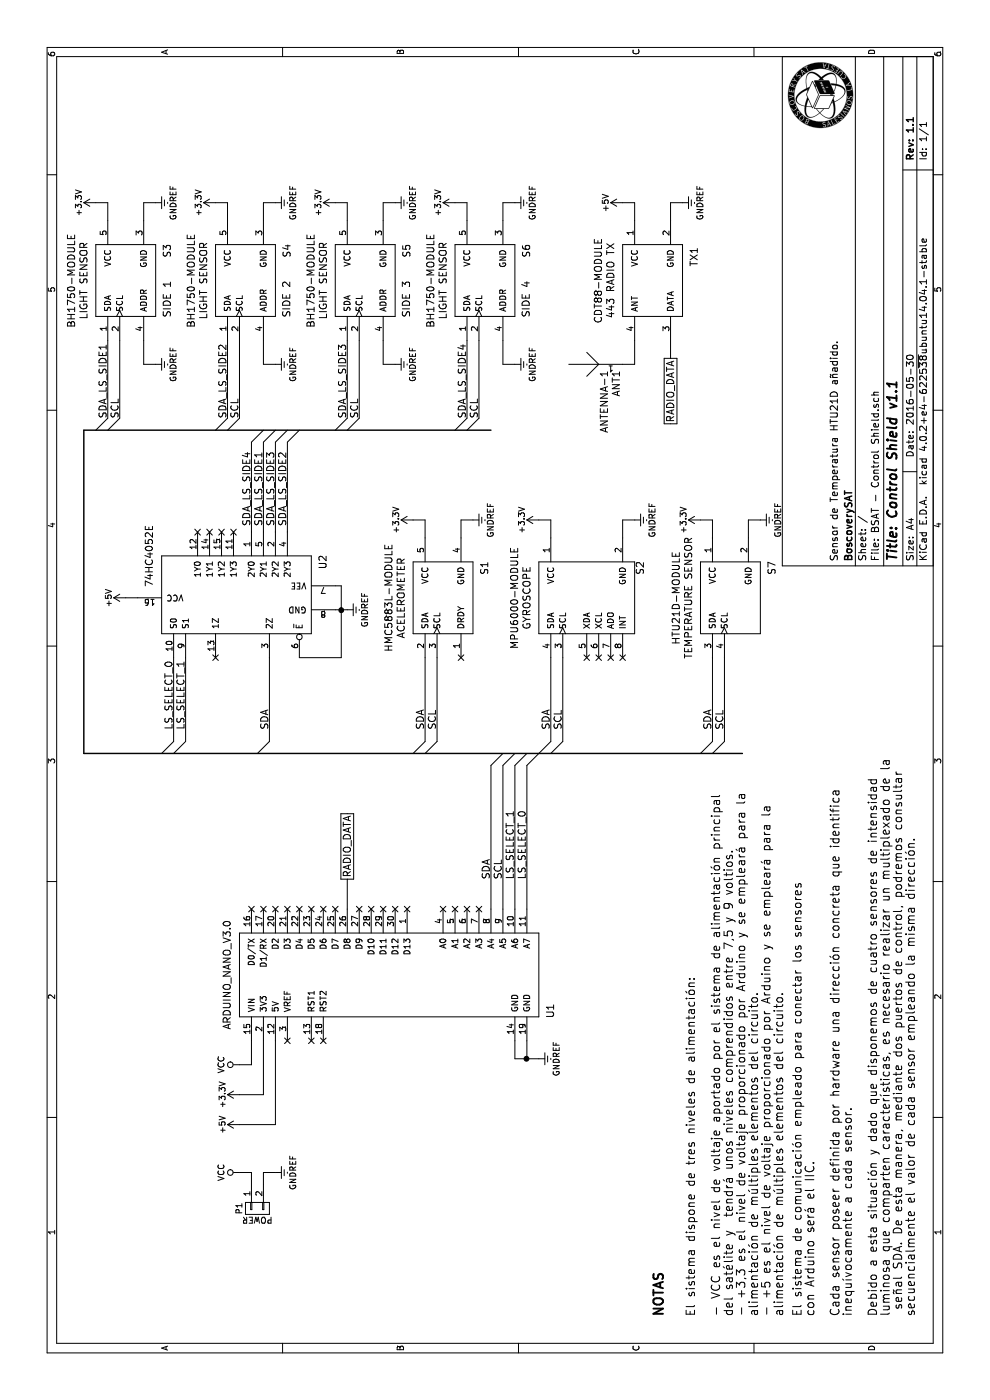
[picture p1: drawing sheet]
EESchema Schematic File Version 2
LIBS:boscoverysat
LIBS:power
LIBS:device
LIBS:transistors
LIBS:conn
LIBS:linear
LIBS:regul
LIBS:74xx
LIBS:cmos4000
LIBS:adc-dac
LIBS:memory
LIBS:xilinx
LIBS:microcontrollers
LIBS:dsp
LIBS:microchip
LIBS:analog_switches
LIBS:motorola
LIBS:texas
LIBS:intel
LIBS:audio
LIBS:interface
LIBS:digital-audio
LIBS:philips
LIBS:display
LIBS:cypress
LIBS:siliconi
LIBS:opto
LIBS:atmel
LIBS:contrib
LIBS:valves
LIBS:BSAT - Control Shield-cache
EELAYER 25 0
EELAYER END
$Descr A4 11693 8268
encoding utf-8
Sheet 1 1
Title "Control Shield v1.1"
Date "2016-05-30"
Rev "1.1"
Comp "BoscoverySAT"
Comment1 "Sensor de Temperatura HTU21D añadido."
Comment2 ""
Comment3 ""
Comment4 ""
$EndDescr
$Comp
L ARDUINO_NANO_V3.0 U1
U 1 1
P 3550 3100
F 0 "U1" H 3250 1600 60  0000 C CNN
F 1 "ARDUINO_NANO_V3.0" H 3550 4300 60  0000 C CNN
F 2 "boscoverysat:ARDUINO_NANO_V3.0" H 3000 4100 60  0001 C CNN
F 3 "" H 3000 4100 60  0000 C CNN
	1    3550 3100
	1    0    0    -1  
$EndComp
$Comp
L 74HC4052E U2
U 1 1
P 6700 2000
F 0 "U2" H 7000 1300 60  0000 C CNN
F 1 "74HC4052E" H 7050 2750 60  0000 C CNN
F 2 "Housings_DIP:DIP-16_W7.62mm_LongPads" H 6200 2350 60  0001 C CNN
F 3 "" H 6200 2350 60  0000 C CNN
	1    6700 2000
	1    0    0    -1  
$EndComp
$Comp
L HMC5883L-MODULE S1
U 1 1
P 6700 3700
F 0 "S1" H 6950 3350 60  0000 C CNN
F 1 "HMC5883L-MODULE" H 6700 4150 60  0000 C CNN
F 2 "boscoverysat:HMC5883L" H 6200 3850 60  0001 C CNN
F 3 "" H 6200 3850 60  0000 C CNN
	1    6700 3700
	1    0    0    -1  
$EndComp
$Comp
L MPU6000-MODULE S2
U 1 1
P 6700 4900
F 0 "S2" H 6950 4450 60  0000 C CNN
F 1 "MPU6000-MODULE" H 6700 5500 60  0000 C CNN
F 2 "boscoverysat:MPU-6000" H 6200 5200 60  0001 C CNN
F 3 "" H 6200 5200 60  0000 C CNN
	1    6700 4900
	1    0    0    -1  
$EndComp
$Comp
L CDT88-MODULE TX1
U 1 1
P 9350 5450
F 0 "TX1" H 9550 5100 60  0000 C CNN
F 1 "CDT88-MODULE" H 9350 5900 60  0000 C CNN
F 2 "boscoverysat:CDT-88" H 8850 5600 60  0001 C CNN
F 3 "" H 8850 5600 60  0000 C CNN
	1    9350 5450
	1    0    0    -1  
$EndComp
$Comp
L ANTENNA-1 ANT1
U 1 1
P 8650 5000
F 0 "ANT1" H 8600 4850 60  0000 R CNN
F 1 "ANTENNA-1" H 8600 4950 60  0000 R CNN
F 2 "Pin_Headers:Pin_Header_Angled_1x01" H 8650 5000 60  0001 C CNN
F 3 "" H 8650 5000 60  0000 C CNN
	1    8650 5000
	1    0    0    -1  
$EndComp
$Comp
L CONN_01X02 P1
U 1 1
P 1600 2150
F 0 "P1" H 1600 2300 50  0000 C CNN
F 1 "POWER" V 1700 2150 50  0000 C CNN
F 2 "Pin_Headers:Pin_Header_Straight_1x02" H 1600 2150 50  0001 C CNN
F 3 "" H 1600 2150 50  0000 C CNN
	1    1600 2150
	-1   0    0    -1  
$EndComp
$Comp
L VCC #PWR01
U 1 1
P 1900 2000
F 0 "#PWR01" H 1900 1850 50  0001 C CNN
F 1 "VCC" H 1900 2150 50  0000 C CNN
F 2 "" H 1900 2000 50  0000 C CNN
F 3 "" H 1900 2000 50  0000 C CNN
	1    1900 2000
	1    0    0    -1  
$EndComp
$Comp
L GNDREF #PWR02
U 1 1
P 1900 2300
F 0 "#PWR02" H 1900 2050 50  0001 C CNN
F 1 "GNDREF" H 1900 2150 50  0000 C CNN
F 2 "" H 1900 2300 50  0000 C CNN
F 3 "" H 1900 2300 50  0000 C CNN
	1    1900 2300
	1    0    0    -1  
$EndComp
$Comp
L +5V #PWR03
U 1 1
P 2300 2000
F 0 "#PWR03" H 2300 1850 50  0001 C CNN
F 1 "+5V" H 2300 2140 50  0000 C CNN
F 2 "" H 2300 2000 50  0000 C CNN
F 3 "" H 2300 2000 50  0000 C CNN
	1    2300 2000
	1    0    0    -1  
$EndComp
$Comp
L +3.3V #PWR04
U 1 1
P 2550 2000
F 0 "#PWR04" H 2550 1850 50  0001 C CNN
F 1 "+3.3V" H 2550 2140 50  0000 C CNN
F 2 "" H 2550 2000 50  0000 C CNN
F 3 "" H 2550 2000 50  0000 C CNN
	1    2550 2000
	1    0    0    -1  
$EndComp
$Comp
L VCC #PWR05
U 1 1
P 2800 2000
F 0 "#PWR05" H 2800 1850 50  0001 C CNN
F 1 "VCC" H 2800 2150 50  0000 C CNN
F 2 "" H 2800 2000 50  0000 C CNN
F 3 "" H 2800 2000 50  0000 C CNN
	1    2800 2000
	1    0    0    -1  
$EndComp
$Comp
L GNDREF #PWR06
U 1 1
P 2850 4500
F 0 "#PWR06" H 2850 4250 50  0001 C CNN
F 1 "GNDREF" H 2850 4350 50  0000 C CNN
F 2 "" H 2850 4500 50  0000 C CNN
F 3 "" H 2850 4500 50  0000 C CNN
	1    2850 4500
	1    0    0    -1  
$EndComp
$Comp
L +3.3V #PWR07
U 1 1
P 7350 4500
F 0 "#PWR07" H 7350 4350 50  0001 C CNN
F 1 "+3.3V" H 7350 4640 50  0000 C CNN
F 2 "" H 7350 4500 50  0000 C CNN
F 3 "" H 7350 4500 50  0000 C CNN
	1    7350 4500
	1    0    0    -1  
$EndComp
$Comp
L +3.3V #PWR08
U 1 1
P 7350 3450
F 0 "#PWR08" H 7350 3300 50  0001 C CNN
F 1 "+3.3V" H 7350 3590 50  0000 C CNN
F 2 "" H 7350 3450 50  0000 C CNN
F 3 "" H 7350 3450 50  0000 C CNN
	1    7350 3450
	1    0    0    -1  
$EndComp
$Comp
L +3.3V #PWR09
U 1 1
P 10000 800
F 0 "#PWR09" H 10000 650 50  0001 C CNN
F 1 "+3.3V" H 10000 940 50  0000 C CNN
F 2 "" H 10000 800 50  0000 C CNN
F 3 "" H 10000 800 50  0000 C CNN
	1    10000 800 
	1    0    0    -1  
$EndComp
$Comp
L +5V #PWR010
U 1 1
P 6700 1050
F 0 "#PWR010" H 6700 900 50  0001 C CNN
F 1 "+5V" H 6700 1190 50  0000 C CNN
F 2 "" H 6700 1050 50  0000 C CNN
F 3 "" H 6700 1050 50  0000 C CNN
	1    6700 1050
	1    0    0    -1  
$EndComp
$Comp
L GNDREF #PWR011
U 1 1
P 6600 2900
F 0 "#PWR011" H 6600 2650 50  0001 C CNN
F 1 "GNDREF" H 6600 2750 50  0000 C CNN
F 2 "" H 6600 2900 50  0000 C CNN
F 3 "" H 6600 2900 50  0000 C CNN
	1    6600 2900
	1    0    0    -1  
$EndComp
$Comp
L GNDREF #PWR012
U 1 1
P 10000 1300
F 0 "#PWR012" H 10000 1050 50  0001 C CNN
F 1 "GNDREF" H 10000 1150 50  0000 C CNN
F 2 "" H 10000 1300 50  0000 C CNN
F 3 "" H 10000 1300 50  0000 C CNN
	1    10000 1300
	1    0    0    -1  
$EndComp
$Comp
L GNDREF #PWR013
U 1 1
P 10000 5700
F 0 "#PWR013" H 10000 5450 50  0001 C CNN
F 1 "GNDREF" H 10000 5550 50  0000 C CNN
F 2 "" H 10000 5700 50  0000 C CNN
F 3 "" H 10000 5700 50  0000 C CNN
	1    10000 5700
	1    0    0    -1  
$EndComp
$Comp
L GNDREF #PWR014
U 1 1
P 7350 3950
F 0 "#PWR014" H 7350 3700 50  0001 C CNN
F 1 "GNDREF" H 7350 3800 50  0000 C CNN
F 2 "" H 7350 3950 50  0000 C CNN
F 3 "" H 7350 3950 50  0000 C CNN
	1    7350 3950
	1    0    0    -1  
$EndComp
$Comp
L GNDREF #PWR015
U 1 1
P 7350 5300
F 0 "#PWR015" H 7350 5050 50  0001 C CNN
F 1 "GNDREF" H 7350 5150 50  0000 C CNN
F 2 "" H 7350 5300 50  0000 C CNN
F 3 "" H 7350 5300 50  0000 C CNN
	1    7350 5300
	1    0    0    -1  
$EndComp
$Comp
L +5V #PWR016
U 1 1
P 10000 5200
F 0 "#PWR016" H 10000 5050 50  0001 C CNN
F 1 "+5V" H 10000 5340 50  0000 C CNN
F 2 "" H 10000 5200 50  0000 C CNN
F 3 "" H 10000 5200 50  0000 C CNN
	1    10000 5200
	1    0    0    -1  
$EndComp
NoConn ~ 3000 2400
NoConn ~ 3000 2600
NoConn ~ 3000 2700
NoConn ~ 6200 4900
NoConn ~ 6200 5000
NoConn ~ 6200 5100
NoConn ~ 6200 5200
$Comp
L GNDREF #PWR017
U 1 1
P 8650 1300
F 0 "#PWR017" H 8650 1050 50  0001 C CNN
F 1 "GNDREF" H 8650 1150 50  0000 C CNN
F 2 "" H 8650 1300 50  0000 C CNN
F 3 "" H 8650 1300 50  0000 C CNN
	1    8650 1300
	1    0    0    -1  
$EndComp
Text Notes 9045 1435 0    60   ~ 0
SIDE 1
$Comp
L +3.3V #PWR018
U 1 1
P 10000 1800
F 0 "#PWR018" H 10000 1650 50  0001 C CNN
F 1 "+3.3V" H 10000 1940 50  0000 C CNN
F 2 "" H 10000 1800 50  0000 C CNN
F 3 "" H 10000 1800 50  0000 C CNN
	1    10000 1800
	1    0    0    -1  
$EndComp
$Comp
L GNDREF #PWR019
U 1 1
P 10000 2300
F 0 "#PWR019" H 10000 2050 50  0001 C CNN
F 1 "GNDREF" H 10000 2150 50  0000 C CNN
F 2 "" H 10000 2300 50  0000 C CNN
F 3 "" H 10000 2300 50  0000 C CNN
	1    10000 2300
	1    0    0    -1  
$EndComp
$Comp
L GNDREF #PWR020
U 1 1
P 8650 2300
F 0 "#PWR020" H 8650 2050 50  0001 C CNN
F 1 "GNDREF" H 8650 2150 50  0000 C CNN
F 2 "" H 8650 2300 50  0000 C CNN
F 3 "" H 8650 2300 50  0000 C CNN
	1    8650 2300
	1    0    0    -1  
$EndComp
Text Notes 9045 2435 0    60   ~ 0
SIDE 2
$Comp
L +3.3V #PWR021
U 1 1
P 10000 2800
F 0 "#PWR021" H 10000 2650 50  0001 C CNN
F 1 "+3.3V" H 10000 2940 50  0000 C CNN
F 2 "" H 10000 2800 50  0000 C CNN
F 3 "" H 10000 2800 50  0000 C CNN
	1    10000 2800
	1    0    0    -1  
$EndComp
$Comp
L GNDREF #PWR022
U 1 1
P 10000 3300
F 0 "#PWR022" H 10000 3050 50  0001 C CNN
F 1 "GNDREF" H 10000 3150 50  0000 C CNN
F 2 "" H 10000 3300 50  0000 C CNN
F 3 "" H 10000 3300 50  0000 C CNN
	1    10000 3300
	1    0    0    -1  
$EndComp
$Comp
L GNDREF #PWR023
U 1 1
P 8650 3300
F 0 "#PWR023" H 8650 3050 50  0001 C CNN
F 1 "GNDREF" H 8650 3150 50  0000 C CNN
F 2 "" H 8650 3300 50  0000 C CNN
F 3 "" H 8650 3300 50  0000 C CNN
	1    8650 3300
	1    0    0    -1  
$EndComp
Text Notes 9045 3435 0    60   ~ 0
SIDE 3
$Comp
L +3.3V #PWR024
U 1 1
P 10000 3800
F 0 "#PWR024" H 10000 3650 50  0001 C CNN
F 1 "+3.3V" H 10000 3940 50  0000 C CNN
F 2 "" H 10000 3800 50  0000 C CNN
F 3 "" H 10000 3800 50  0000 C CNN
	1    10000 3800
	1    0    0    -1  
$EndComp
$Comp
L GNDREF #PWR025
U 1 1
P 10000 4300
F 0 "#PWR025" H 10000 4050 50  0001 C CNN
F 1 "GNDREF" H 10000 4150 50  0000 C CNN
F 2 "" H 10000 4300 50  0000 C CNN
F 3 "" H 10000 4300 50  0000 C CNN
	1    10000 4300
	1    0    0    -1  
$EndComp
$Comp
L GNDREF #PWR026
U 1 1
P 8650 4300
F 0 "#PWR026" H 8650 4050 50  0001 C CNN
F 1 "GNDREF" H 8650 4150 50  0000 C CNN
F 2 "" H 8650 4300 50  0000 C CNN
F 3 "" H 8650 4300 50  0000 C CNN
	1    8650 4300
	1    0    0    -1  
$EndComp
Text Notes 9045 4435 0    60   ~ 0
SIDE 4
Text GLabel 4350 2900 2    60   UnSpc ~ 0
RADIO_DATA
Text GLabel 8700 5600 0    60   UnSpc ~ 0
RADIO_DATA
Entry Wire Line
	8100 800  8200 900 
Entry Wire Line
	8100 900  8200 1000
Entry Wire Line
	8100 1800 8200 1900
Entry Wire Line
	8100 1900 8200 2000
Entry Wire Line
	8100 2800 8200 2900
Entry Wire Line
	8100 2900 8200 3000
Entry Wire Line
	8100 3800 8200 3900
Entry Wire Line
	8100 3900 8200 4000
Text Label 7300 2200 0    60   ~ 0
SDA_LS_SIDE1
Text Label 7300 2400 0    60   ~ 0
SDA_LS_SIDE2
Text Label 7300 2300 0    60   ~ 0
SDA_LS_SIDE3
Text Label 7300 2100 0    60   ~ 0
SDA_LS_SIDE4
Text Label 8200 900  0    60   ~ 0
SDA_LS_SIDE1
Text Label 8200 1000 0    60   ~ 0
SCL
Text Label 8200 1900 0    60   ~ 0
SDA_LS_SIDE2
Text Label 8200 2000 0    60   ~ 0
SCL
Text Label 8200 2900 0    60   ~ 0
SDA_LS_SIDE3
Text Label 8200 3000 0    60   ~ 0
SCL
Text Label 8200 3900 0    60   ~ 0
SDA_LS_SIDE4
Text Label 8200 4000 0    60   ~ 0
SCL
Entry Wire Line
	5400 1350 5500 1450
Entry Wire Line
	5400 1450 5500 1550
Entry Wire Line
	5400 3450 5500 3550
Entry Wire Line
	5400 3550 5500 3650
Entry Wire Line
	5400 4500 5500 4600
Entry Wire Line
	5400 4600 5500 4700
Entry Wire Line
	5300 4100 5400 4200
Entry Wire Line
	5300 4200 5400 4300
Text Label 4350 4400 0    60   ~ 0
LS_SELECT_0
Text Label 4350 4300 0    60   ~ 0
LS_SELECT_1
Text Label 5600 1550 0    60   ~ 0
LS_SELECT_1
Text Label 5600 1450 0    60   ~ 0
LS_SELECT_0
Text Label 4350 4100 0    60   ~ 0
SDA
Text Label 4350 4200 0    60   ~ 0
SCL
Text Label 5600 2250 0    60   ~ 0
SDA
Text Label 5600 3550 0    60   ~ 0
SDA
Text Label 5600 4600 0    60   ~ 0
SDA
Text Label 5600 4700 0    60   ~ 0
SCL
Text Label 5600 3650 0    60   ~ 0
SCL
NoConn ~ 6200 3850
NoConn ~ 4100 3800
NoConn ~ 4100 3700
NoConn ~ 4100 3400
NoConn ~ 4100 3100
NoConn ~ 4100 3000
NoConn ~ 4100 2800
NoConn ~ 4100 2700
NoConn ~ 4100 2600
NoConn ~ 4100 2500
NoConn ~ 4100 2200
NoConn ~ 4100 2100
NoConn ~ 4100 3200
NoConn ~ 4100 3300
NoConn ~ 4100 2300
NoConn ~ 4100 2400
Wire Wire Line
	2800 2000 2800 2100
Wire Wire Line
	2800 2100 3000 2100
Wire Wire Line
	2550 2000 2550 2200
Wire Wire Line
	2550 2200 3000 2200
Wire Wire Line
	2300 2000 2300 2300
Wire Wire Line
	2300 2300 3000 2300
Wire Wire Line
	3000 4400 2850 4400
Wire Wire Line
	2850 4300 2850 4500
Wire Wire Line
	1800 2100 1900 2100
Wire Wire Line
	1900 2100 1900 2000
Wire Wire Line
	1800 2200 1900 2200
Wire Wire Line
	1900 2200 1900 2300
Wire Wire Line
	6600 2800 6600 2900
Wire Wire Line
	6200 2850 6800 2850
Wire Wire Line
	6800 2850 6800 2800
Wire Wire Line
	6700 1150 6700 1050
Wire Wire Line
	9850 900  10000 900 
Wire Wire Line
	10000 900  10000 800 
Wire Wire Line
	9850 1200 10000 1200
Wire Wire Line
	10000 1200 10000 1300
Wire Wire Line
	9850 5300 10000 5300
Wire Wire Line
	10000 5300 10000 5200
Wire Wire Line
	9850 5600 10000 5600
Wire Wire Line
	10000 5600 10000 5700
Wire Wire Line
	8850 5300 8650 5300
Wire Wire Line
	8650 5300 8650 5200
Wire Wire Line
	7200 3550 7350 3550
Wire Wire Line
	7350 3550 7350 3450
Wire Wire Line
	7200 3850 7350 3850
Wire Wire Line
	7350 3850 7350 3950
Wire Wire Line
	7200 4600 7350 4600
Wire Wire Line
	7350 4600 7350 4500
Wire Wire Line
	7200 5200 7350 5200
Wire Wire Line
	7350 5200 7350 5300
Wire Wire Line
	8850 1200 8650 1200
Wire Wire Line
	8650 1200 8650 1300
Wire Wire Line
	9850 1900 10000 1900
Wire Wire Line
	10000 1900 10000 1800
Wire Wire Line
	9850 2200 10000 2200
Wire Wire Line
	10000 2200 10000 2300
Wire Wire Line
	8850 2200 8650 2200
Wire Wire Line
	8650 2200 8650 2300
Wire Wire Line
	9850 2900 10000 2900
Wire Wire Line
	10000 2900 10000 2800
Wire Wire Line
	9850 3200 10000 3200
Wire Wire Line
	10000 3200 10000 3300
Wire Wire Line
	8850 3200 8650 3200
Wire Wire Line
	8650 3200 8650 3300
Wire Wire Line
	9850 3900 10000 3900
Wire Wire Line
	10000 3900 10000 3800
Wire Wire Line
	9850 4200 10000 4200
Wire Wire Line
	10000 4200 10000 4300
Wire Wire Line
	8850 4200 8650 4200
Wire Wire Line
	8650 4200 8650 4300
Wire Wire Line
	4100 2900 4350 2900
Wire Wire Line
	8850 5600 8700 5600
Wire Bus Line
	8100 700  8100 4100
Wire Wire Line
	8200 900  8850 900 
Wire Wire Line
	8200 1000 8850 1000
Wire Wire Line
	8200 1900 8850 1900
Wire Wire Line
	8200 2000 8850 2000
Wire Wire Line
	8200 2900 8850 2900
Wire Wire Line
	8200 3000 8850 3000
Wire Wire Line
	8200 3900 8850 3900
Wire Wire Line
	8200 4000 8850 4000
Wire Wire Line
	6200 2500 6200 2850
Connection ~ 6600 2850
Wire Bus Line
	5400 700  5400 6200
Wire Wire Line
	5500 1450 6200 1450
Wire Wire Line
	5500 1550 6200 1550
Wire Wire Line
	5500 3550 6200 3550
Wire Wire Line
	5500 3650 6200 3650
Wire Wire Line
	4100 4100 5300 4100
Wire Wire Line
	4100 4200 5300 4200
Wire Wire Line
	5500 4600 6200 4600
Wire Wire Line
	5500 4700 6200 4700
Wire Wire Line
	3000 4300 2850 4300
Connection ~ 2850 4400
Wire Bus Line
	5400 700  8100 700 
Entry Wire Line
	5300 4300 5400 4400
Entry Wire Line
	5300 4400 5400 4500
Wire Wire Line
	5300 4300 4100 4300
Wire Wire Line
	5300 4400 4100 4400
NoConn ~ 4100 3900
NoConn ~ 4100 4000
Entry Wire Line
	5400 2150 5500 2250
Entry Wire Line
	8000 2100 8100 2200
Entry Wire Line
	8000 2200 8100 2300
Entry Wire Line
	8000 2300 8100 2400
Entry Wire Line
	8000 2400 8100 2500
Wire Wire Line
	7250 2100 8000 2100
Wire Wire Line
	7250 2200 8000 2200
Wire Wire Line
	7250 2300 8000 2300
Wire Wire Line
	7250 2400 8000 2400
Wire Wire Line
	6200 2250 5500 2250
$Comp
L BH1750-MODULE S3
U 1 1
P 9350 1050
F 0 "S3" H 9600 700 60  0000 C CNN
F 1 "BH1750-MODULE" H 9350 1500 60  0000 C CNN
F 2 "boscoverysat:BH1750-MODULE" H 8850 1200 60  0001 C CNN
F 3 "" H 8850 1200 60  0000 C CNN
	1    9350 1050
	1    0    0    -1  
$EndComp
$Comp
L BH1750-MODULE S4
U 1 1
P 9350 2050
F 0 "S4" H 9600 1700 60  0000 C CNN
F 1 "BH1750-MODULE" H 9350 2500 60  0000 C CNN
F 2 "boscoverysat:BH1750-MODULE" H 8850 2200 60  0001 C CNN
F 3 "" H 8850 2200 60  0000 C CNN
	1    9350 2050
	1    0    0    -1  
$EndComp
$Comp
L BH1750-MODULE S5
U 1 1
P 9350 3050
F 0 "S5" H 9600 2700 60  0000 C CNN
F 1 "BH1750-MODULE" H 9350 3500 60  0000 C CNN
F 2 "boscoverysat:BH1750-MODULE" H 8850 3200 60  0001 C CNN
F 3 "" H 8850 3200 60  0000 C CNN
	1    9350 3050
	1    0    0    -1  
$EndComp
$Comp
L BH1750-MODULE S6
U 1 1
P 9350 4050
F 0 "S6" H 9600 3700 60  0000 C CNN
F 1 "BH1750-MODULE" H 9350 4500 60  0000 C CNN
F 2 "boscoverysat:BH1750-MODULE" H 8850 4200 60  0001 C CNN
F 3 "" H 8850 4200 60  0000 C CNN
	1    9350 4050
	1    0    0    -1  
$EndComp
NoConn ~ 6200 1800
NoConn ~ 7250 1950
NoConn ~ 7250 1850
NoConn ~ 7250 1750
NoConn ~ 7250 1650
Text Notes 700  5550 0    79   ~ 16
NOTAS
Text Notes 700  6550 0    71   ~ 0
El sistema dispone de tres niveles de alimentación:\n\n- VCC es el nivel de voltaje aportado por el sistema de alimentación principal\ndel satélite y  tendrá unos niveles comprendidos entre 7,5 y 9 voltios.\n- +3,3 es el nivel de voltaje proporcionado por Arduino y se empleará para la\nalimentación de múltiples elementos del circuito.\n- +5 es el nivel de voltaje proporcionado por Arduino y se empleará para la\nalimentación de múltiples elementos del circuito.
Text Notes 700  7650 0    71   ~ 0
El sistema de comunicación empleado para conectar los sensores \ncon Arduino será el IIC.\n\nCada sensor poseer definida por hardware una dirección concreta que identifica\ninequívocamente a cada sensor.\n\nDebido a esta situación y dado que disponemos de cuatro sensores de intensidad\nluminosa que comparten características, es necesario realizar un multiplexado de la\n señal SDA. De esta manera, mediante dos puertos de control, podremos consultar\nsecuencialmente el valor de cada sensor empleando la misma dirección.
$Comp
L HTU21D-MODULE S7
U 1 1
P 6700 6100
F 0 "S7" H 6950 5750 60  0000 C CNN
F 1 "HTU21D-MODULE" H 6700 6550 60  0000 C CNN
F 2 "boscoverysat:HTU21D-MODULE" H 6200 6250 60  0001 C CNN
F 3 "" H 6200 6250 60  0000 C CNN
	1    6700 6100
	1    0    0    -1  
$EndComp
$Comp
L +3.3V #PWR027
U 1 1
P 7350 5850
F 0 "#PWR027" H 7350 5700 50  0001 C CNN
F 1 "+3.3V" H 7350 5990 50  0000 C CNN
F 2 "" H 7350 5850 50  0000 C CNN
F 3 "" H 7350 5850 50  0000 C CNN
	1    7350 5850
	1    0    0    -1  
$EndComp
$Comp
L GNDREF #PWR028
U 1 1
P 7350 6350
F 0 "#PWR028" H 7350 6100 50  0001 C CNN
F 1 "GNDREF" H 7350 6200 50  0000 C CNN
F 2 "" H 7350 6350 50  0000 C CNN
F 3 "" H 7350 6350 50  0000 C CNN
	1    7350 6350
	1    0    0    -1  
$EndComp
Wire Wire Line
	7200 5950 7350 5950
Wire Wire Line
	7350 5950 7350 5850
Wire Wire Line
	7200 6250 7350 6250
Wire Wire Line
	7350 6250 7350 6350
Entry Wire Line
	5400 5850 5500 5950
Entry Wire Line
	5400 5950 5500 6050
Wire Wire Line
	5500 5950 6200 5950
Wire Wire Line
	5500 6050 6200 6050
Text Label 5600 5950 0    60   ~ 0
SDA
Text Label 5600 6050 0    60   ~ 0
SCL
$EndSCHEMATC
